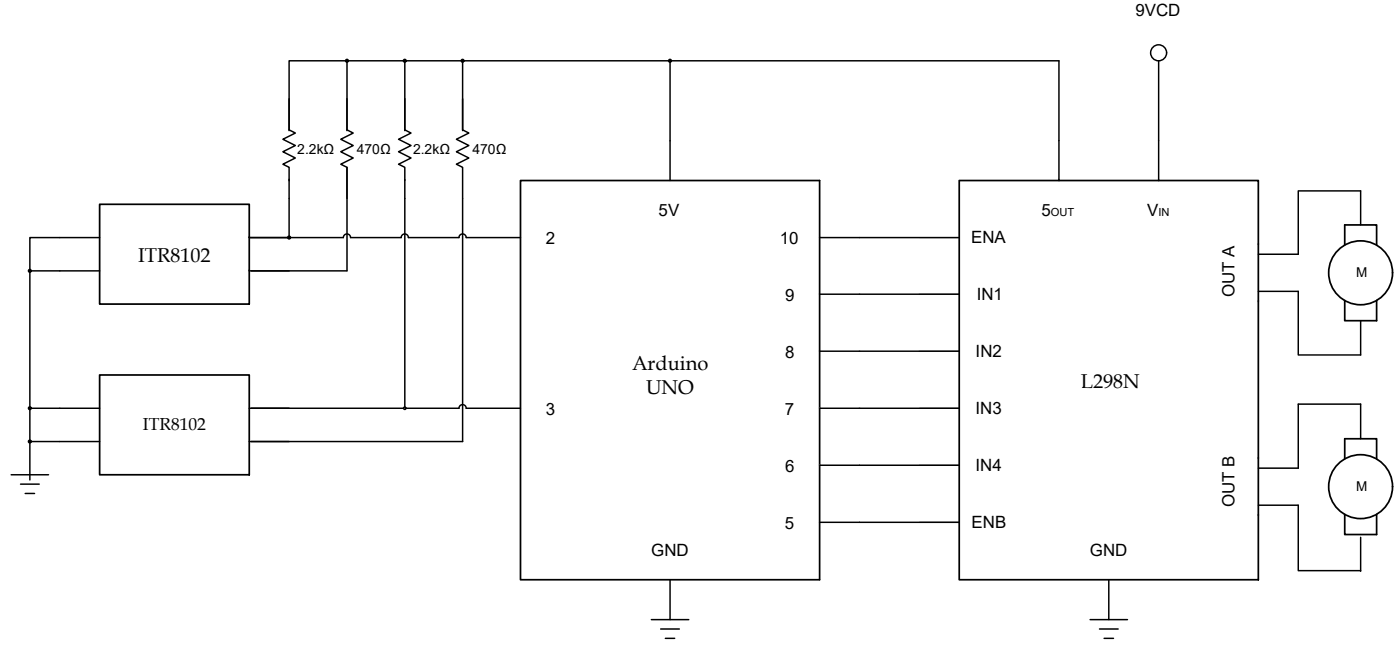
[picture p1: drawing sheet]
<svg xmlns="http://www.w3.org/2000/svg" width="240mm" height="112mm" viewBox="0 0 240 112" stroke-linecap="round" stroke-linejoin="round" font-family="sans-serif">
<!-- layer: 0 -->
<g fill="none" stroke="#000" stroke-width=".25">
<path d="M49.6 16.9v5.4l1.1 .5-2.2 1.1 2.2 1-2.2 1.1 2.2 1.1-2.2 1 1.1 .6v12M59.5 10.4v12M69.4 10.4v12M79.4 10.4v12M114.9 10.4v20.5M198.7 10.4v20.5M49.6 22.4v-12h132v20.5M59.5 22.3l1.1 .5-2.1 1.1 2.1 1-2.1 1.1 2.1 1.1-2.1 1 1 .6v5.3M59.5 28.7v17.7h-16.7M69.4 22.3l1.1 .5-2.1 1.1 2.1 1-2.1 1.1 2.1 1.1-2.1 1 1 .6v41.1M69.4 30.9h.1M79.4 22.3l1 .5-2.1 1.1 2.1 1-2.1 1.1 2.1 1.1-2.1 1 1.1 .6v47h-36.6"/>
<path d="M181.6 30.9h.1M198.7 30.9h.1M233.4 38.5v-5.8h-10.7v10.9h-6.9M5.1 46.4h12M17.1 40.7h-12v41.6M42.8 40.7h.1M42.8 46.4h.1M42.8 40.7h16.1M58.9 40.7a.62 .62 0 0 1 .6-.6 .62 .62 0 0 1 .6 .6M60.1 40.7h8.7M68.8 40.7a.62 .62 0 0 1 .6-.6 .62 .62 0 0 1 .7 .6M70.1 40.7h8.6"/>
<path d="M78.7 40.7a.62 .62 0 0 1 .6-.6 .62 .62 0 0 1 .7 .6M80 40.7h9.3M140.6 40.7h23.9M140.6 50.4h23.9M215.8 41.9h.1M215.8 51.7h.1M215.8 49.9h6.9v10.9h10.7v-5.8M5.1 70h12M5.1 75.7h12M42.8 70h26.4M69.6 70h9.1a.62 .62 0 0 1 .7-.7 .62 .62 0 0 1 .6 .7h9.3M140.6 60.2h23.9"/>
<path d="M140.6 70h23.9M140.6 79.7h23.9M215.8 78.6h.1M233.4 75.2v-5.9h-10.7v10.9h-6.9M1.9 81.4h6.4M3.5 83h3.2M4.3 84.6h1.6M114.9 99.4v6.8M140.6 89.5h23.9M190.2 99.4v6.8M215.8 88.4h.1M215.8 86.6h6.9v11.2h10.7"/>
<path d="M233.4 92.1v5.8M111.7 106.2h6.4M113.3 107.8h3.2M114.1 109.4h1.6M187 106.2h6.4M188.6 107.8h3.2M189.4 109.4h1.6"/>
<circle cx="59.5" cy="10.4" r=".24"/>
<circle cx="59.5" cy="10.4" r=".12"/>
<circle cx="69.4" cy="10.4" r=".24"/>
<circle cx="69.4" cy="10.4" r=".12"/>
<circle cx="79.3" cy="10.4" r=".24"/>
<circle cx="79.3" cy="10.4" r=".12"/>
<circle cx="114.9" cy="10.4" r=".24"/>
<circle cx="114.9" cy="10.4" r=".12"/>
<circle cx="198.7" cy="9" r="1.37"/>
<circle cx="5.1" cy="46.4" r=".24"/>
<circle cx="5.1" cy="46.4" r=".12"/>
<circle cx="49.6" cy="40.7" r=".24"/>
<circle cx="49.6" cy="40.7" r=".12"/>
<circle cx="5.1" cy="75.7" r=".24"/>
<circle cx="5.1" cy="70" r=".24"/>
<circle cx="5.1" cy="75.7" r=".12"/>
<circle cx="5.1" cy="70" r=".12"/>
<circle cx="69.4" cy="70" r=".21"/>
</g>
<g fill="none" stroke="#000" stroke-width=".3">
<path d="M17.1 35h25.7v17.1h-25.7zM49.6 30.9h.1M89.3 30.9h51.3v68.5h-51.3zM164.5 30.9h51.3v68.5h-51.3zM230.7 51.5v3.5h5.4v-3.5M230.7 42v-3.5h5.4v3.5M17.1 64.3h25.7v17.1h-25.7zM230.7 78.7v-3.5h5.4v3.5M230.7 88.2v3.4h5.4v-3.4"/>
<circle cx="233.4" cy="46.8" r="5.5"/>
<circle cx="233.4" cy="83.4" r="5.5"/>
</g>
<path d="M140.6 40.7h.1M140.6 50.5h.1M140.6 60.3h.1M140.6 89.6h.1" fill="none" stroke="#000" stroke-width=".17"/>
<path d="M140.6 70h.1M140.6 79.8h.1" fill="none" stroke="#636466" stroke-width=".17"/>
<path d="M157.7 50.4h6.8M157.7 40.7h6.8M157.7 60.2h6.8M157.7 70h6.8M157.7 79.7h6.8M157.7 89.5h6.8" fill="none" stroke="#636466" stroke-width=".18"/>
<g font-size="3.4">
<text x="23.7" y="44.8">ITR8102</text>
<text x="108.4" y="63.5">Arduino</text>
<text x="110.8" y="67.5">UNO</text>
<text x="185.4" y="66.4">L298N</text>
</g>
<text font-size="3" x="24.5" y="73.8">ITR8102</text>
<g font-size="2.9">
<text x="194.8" y="2.8">9VCD</text>
<text x="93.6" y="41.8">2</text>
<text x="113" y="37">5V</text>
<text x="133.8" y="41.7">10</text>
<text x="166.6" y="41.7">ENA</text>
<text x="178.6" y="37">5</text>
<text x="196.8" y="37">V</text>
<text x="134.7" y="51.5">9</text>
<text x="167.5" y="51.5">IN1</text>
<text x="211.8" y="51" transform="rotate(-90 211.8 51)">OUT A</text>
<text x="134.7" y="61.3">8</text>
<text x="167.4" y="61.2">IN2</text>
<text x="93.6" y="71.1">3</text>
<text x="134.7" y="71.1">7</text>
<text x="167.3" y="71">IN3</text>
<text x="134.7" y="80.8">6</text>
<text x="167.3" y="80.8">IN4</text>
<text x="211.8" y="86.9" transform="rotate(-90 211.8 86.9)">OUT B</text>
<text x="111.7" y="95.3">GND</text>
<text x="134.7" y="90.6">5</text>
<text x="166.7" y="90.5">ENB</text>
<text x="187" y="95.3">GND</text>
</g>
<g font-size="2.4">
<text x="51" y="26.3">2.2kΩ</text>
<text x="61.2" y="26.3">470Ω</text>
<text x="70.8" y="26.3">2.2kΩ</text>
<text x="81" y="26.3">470Ω</text>
</g>
<g font-size="2.3">
<text x="232.6" y="47.5">M</text>
<text x="232.6" y="84.2">M</text>
</g>
<g font-size="1.9">
<text x="180.3" y="37">OUT</text>
<text x="198.7" y="37">IN</text>
</g>
</svg>
